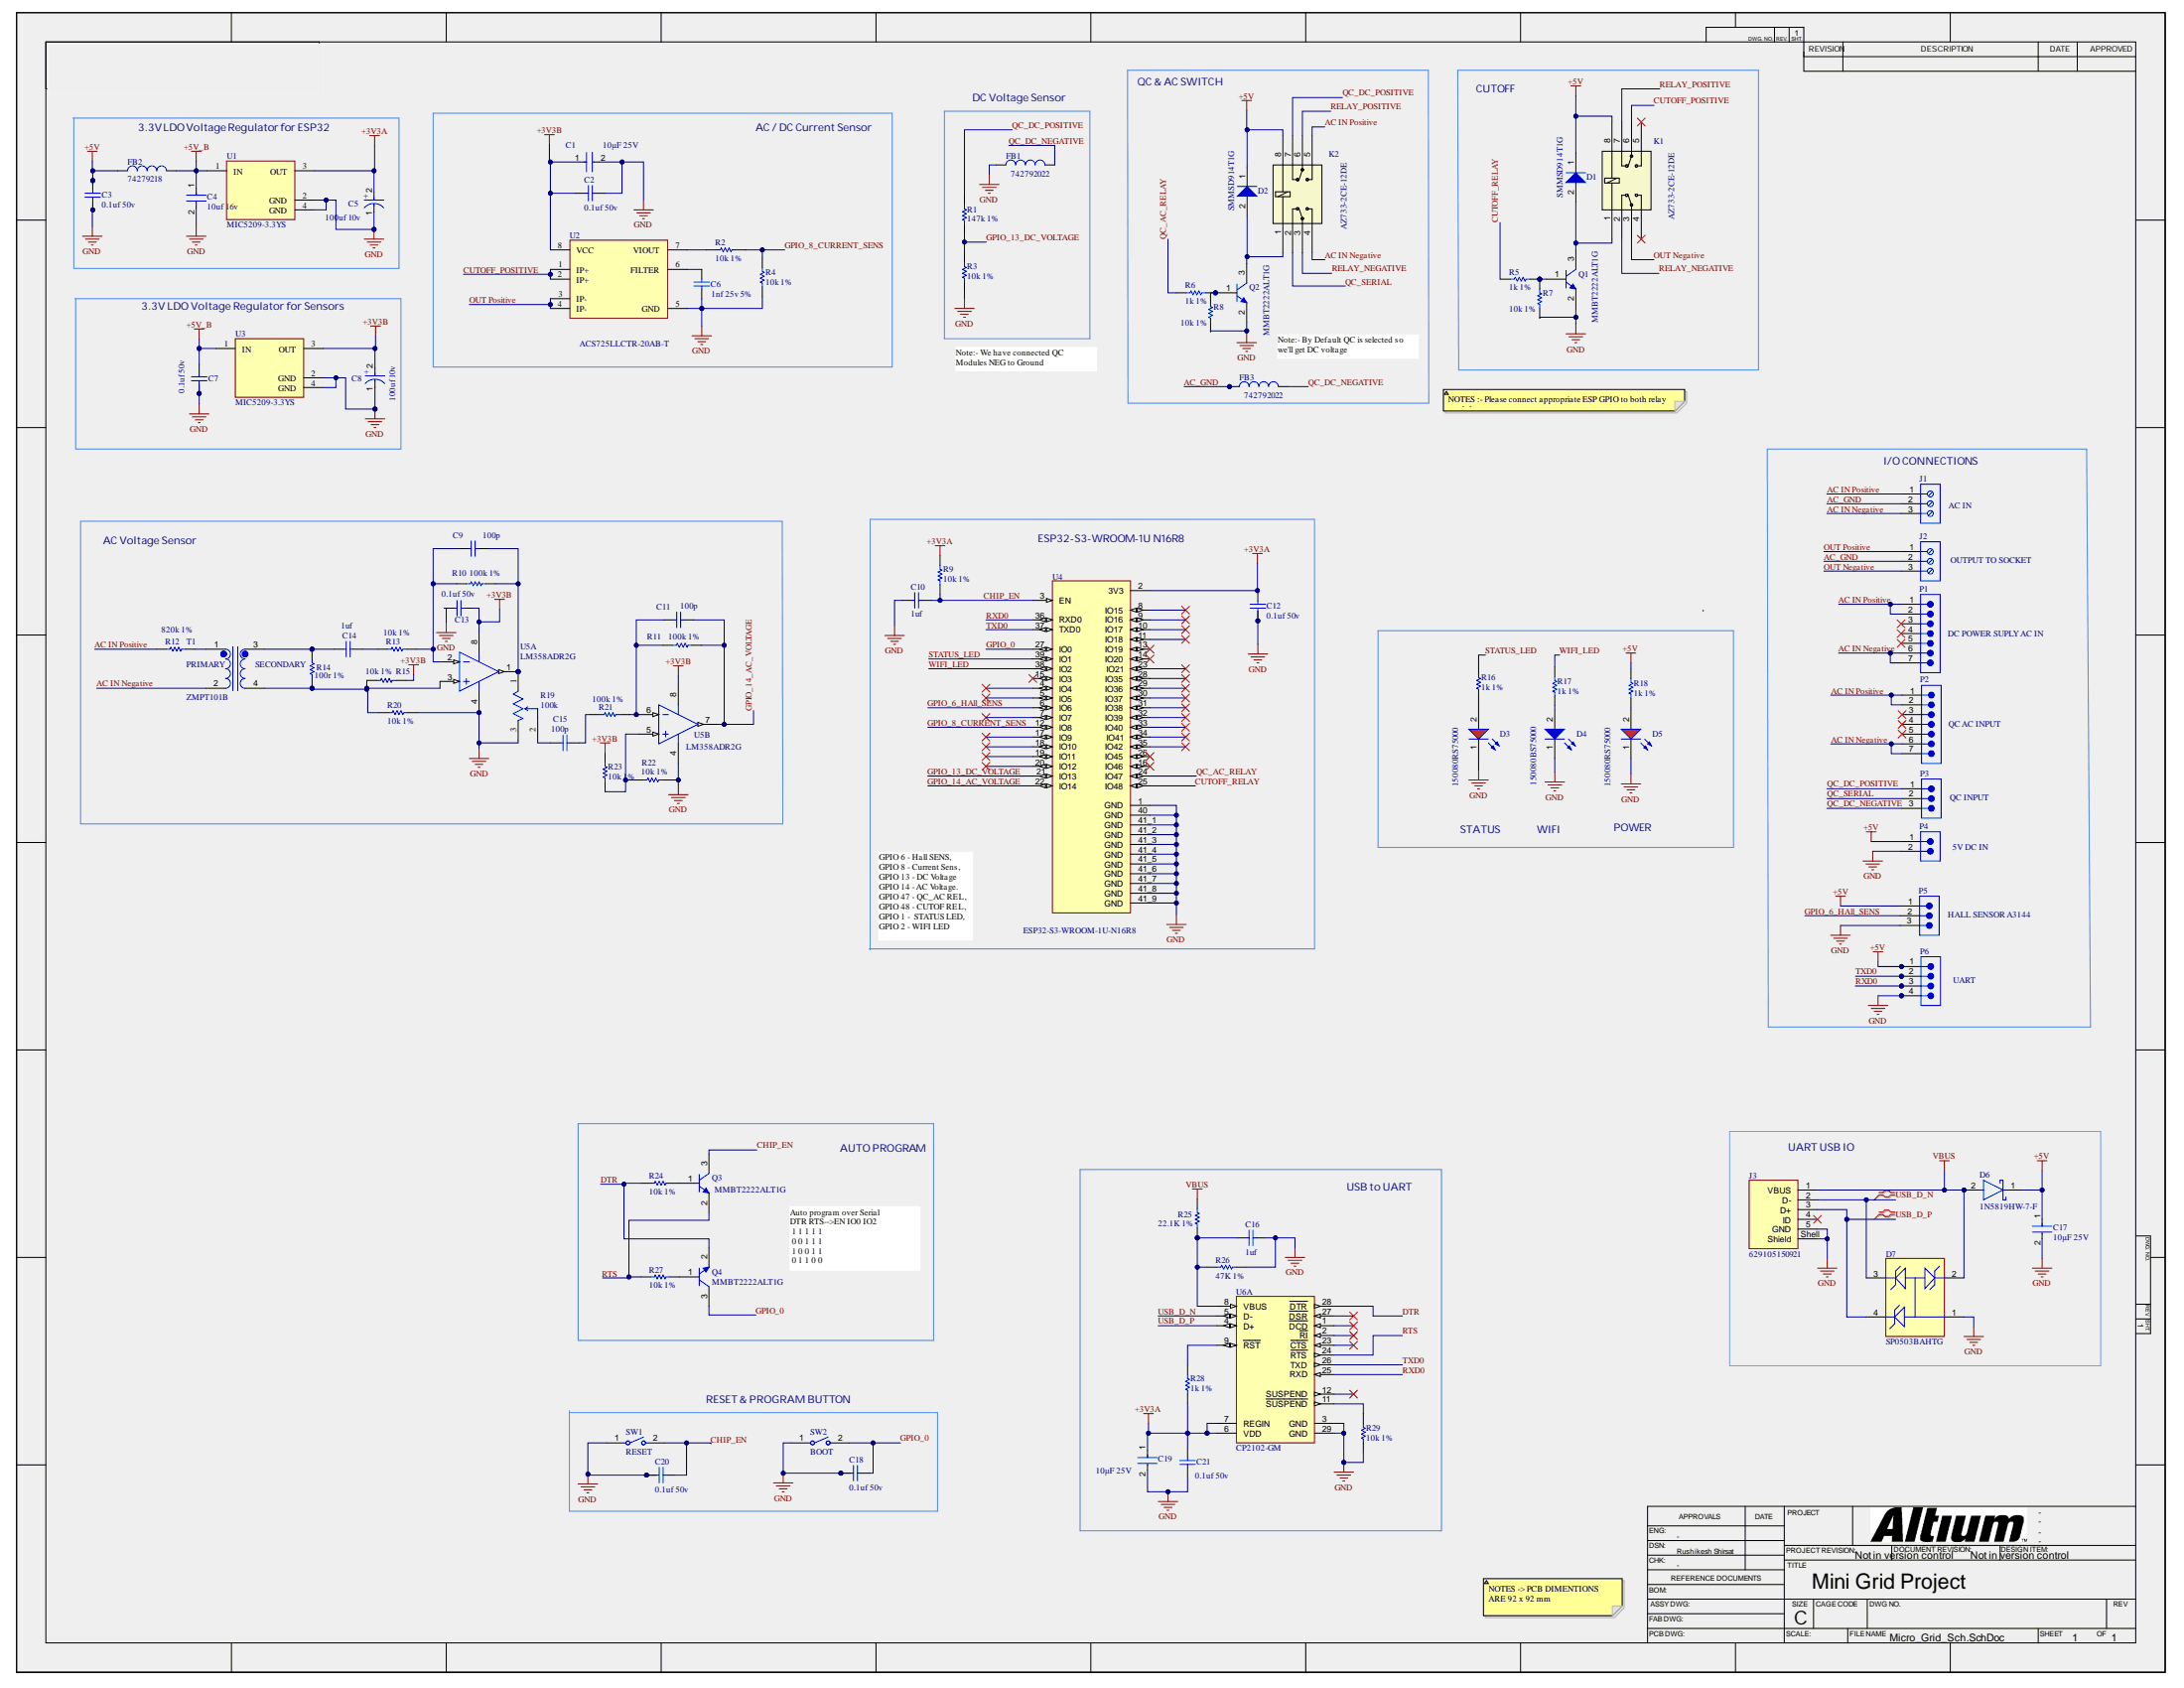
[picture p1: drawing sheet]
# Altium project Micro_Grid.PrjPcb
1 sheet, 84 parts. Net scope: global (net labels, ports and power ports of the same name join across sheets).
Board file: Mini_Gird_Pcb.PcbDoc

## Sheet Micro_Grid_Sch.SchDoc: Mini Grid Project
size 558 x 431 mm; Date: Nov 2024; ApprovedBy: -; CheckedBy: -; Author: Rushikesh R. Shirsat; DrawnBy: Rushikesh Shirsat; Engineer: Rushikesh Shirsat; Organization: -; Address1: Chicago, IL, USA; Address2: -; Address3: -; Address4: -; DocumentNumber: -; Revision: 1.0; SheetNumber: 1; SheetTotal: 1

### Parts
C1  10μF 25V  [FP-C2012-125-0_2-IPC_B]
C2  0.1uf 50v  [CAPC2013X140X50LL20T25]
C3  0.1uf 50v  [CAPC2013X140X50LL20T25]
C4  10uf 16v  [FP-GRM21B-0_1-IPC_C]
C5  100uf 10v  [FP-SC-MFG]
C6  1nf 25v 5%  [CAPC2013X145X50NL20T20]
C7  0.1uf 50v  [CAPC2013X140X50LL20T25]
C8  100uf 10v  [FP-SC-MFG]
C9  100p  [CAPC2013X140X50NL20T25]
C10  1uf  [CAPC2013X140X50LL20T25]
C11  100p  [CAPC2013X140X50NL20T25]
C12  0.1uf 50v  [CAPC2013X140X50LL20T25]
C13  0.1uf 50v  [CAPC2013X140X50LL20T25]
C14  1uf  [CAPC2013X140X50LL20T25]
C15  100p  [CAPC2013X140X50NL20T25]
C16  1uf  [CAPC2013X140X50LL20T25]
C17  10μF 25V  [FP-C2012-125-0_2-IPC_B]
C18  0.1uf 50v  [CAPC2013X140X50LL20T25]
C19  10μF 25V  [FP-C2012-125-0_2-IPC_B]
C20  0.1uf 50v  [CAPC2013X140X50LL20T25]
C21  0.1uf 50v  [CAPC2013X140X50LL20T25]
D1  SMMSD914T1G  [ONSC-SOD-123-2-425-04_V]
D2  SMMSD914T1G  [ONSC-SOD-123-2-425-04_V]
D3  150080RS75000  [WL-SMCW_0805_150080xx75000]
D4  150080BS75000  [WL-SMCW_0805_150080xx75000]
D5  150080RS75000  [WL-SMCW_0805_150080xx75000]
D6  1N5819HW-7-F  [FP-SOD123-IPC_A]
D7  SP0503BAHTG  [LFUS-SOT143-4_V]
FB1  742792022  [WE-CBF_0805_L2W1.2H0.9_HC]
FB2  74279218  [WE-CBF_1206_L3.2W1.6H1.1_HC]
FB3  742792022  [WE-CBF_0805_L2W1.2H0.9_HC]
J1  AC IN  [691214110003]
J2  OUTPUT TO SOCKET  [691214110003]
J3  629105150921  [629105150921]
K1  AZ733-2CE-12DE  [AZ733-2C_AMZ]
K2  AZ733-2CE-12DE  [AZ733-2C_AMZ]
P1  DC POWER SUPLY AC IN  [61300711121]
P2  QC AC INPUT  [61300711121]
P3  QC INPUT  [61300311121]
P4  5V DC IN  [61300211121]
P5  HALL SENSOR A3144  [61300311121]
P6  UART  [61300411121]
Q1  MMBT2222ALT1G  [ONSC-SOT-23-3-318-08_V]
Q2  MMBT2222ALT1G  [ONSC-SOT-23-3-318-08_V]
Q3  MMBT2222ALT1G  [ONSC-SOT-23-3-318-08_V]
Q4  MMBT2222ALT1G  [ONSC-SOT-23-3-318-08_V]
R1  147k 1%  [RESC2013X70X40LL20T20]
R2  10k 1%  [RESC2013X50X30NL20T20]
R3  10k 1%  [RESC2013X60X40NL15T20]
R4  10k 1%  [RESC2013X50X30NL20T20]
R5  1k 1%  [RESC2013X60X35ML10T20]
R6  1k 1%  [RESC2013X60X35ML10T20]
R7  10k 1%  [RESC2013X60X40NL15T20]
R8  10k 1%  [RESC2013X60X40NL15T20]
R9  10k 1%  [RESC2013X60X40NL15T20]
R10  100k 1%  [RESC2013X60X30NL20T20]
R11  100k 1%  [RESC2013X60X30NL20T20]
R12  820k 1%  [RESC2013X70X40ML20T20]
R13  10k 1%  [RESC2013X60X40NL15T20]
R14  100r 1%  [RESC2013X50X30LL20T20]
R15  10k 1%  [RESC2013X60X40NL15T20]
R16  1k 1%  [RESC2013X60X35ML10T20]
R17  1k 1%  [RESC2013X60X35ML10T20]
R18  1k 1%  [RESC2013X60X35ML10T20]
R19  100k  [FP-TS53YL-MFG]
R20  10k 1%  [RESC2013X60X40NL15T20]
R21  100k 1%  [RESC2013X60X30NL20T20]
R22  10k 1%  [RESC2013X60X40NL15T20]
R23  10k 1%  [RESC2013X60X40NL15T20]
R24  10k 1%  [RESC2013X60X40NL15T20]
R25  22.1K 1%  [RESC2013X70X40NL20T20]
R26  47K 1%  [RESC2013X60X35NL10T20]
R27  10k 1%  [RESC2013X60X40NL15T20]
R28  1k 1%  [RESC2013X60X35ML10T20]
R29  10k 1%  [RESC2013X60X35NL10T20]
SW1  RESET  [TECO-FSMSM-2_V]
SW2  BOOT  [TECO-FSMSM-2_V]
T1  ZMPT101B  [XFMR_ZMPT101B]
U1  MIC5209-3.3YS  [FP-SOT223-3LD-PL-1-IPC_A]
U2  ACS725LLCTR-20AB-T  [FP-LCN-8-IPC_B]
U3  MIC5209-3.3YS  [FP-SOT223-3LD-PL-1-IPC_A]
U4  ESP32-S3-WROOM-1U-N16R8  [XCVR_ESP32-S3-WROOM-1U-N16R8]
U5  LM358ADR2G  [ONSC-SOIC-8-751-07_V]  (parts A,B of 2)
U6  CP2102-GM  [SLAB-QFN-28-3125x3125TP_N]  (part A of 2)

### Blocks framed on the sheet
QC & AC SWITCH: D2 FB3 K2 Q2 R6 R8
CUTOFF: D1 K1 Q1 R5 R7
3.3V LDO Voltage Regulator for ESP32: C3-C5 FB2 U1
AC / DC Current Sensor: C1 C2 C6 R2 R4 U2
DC Voltage Sensor: FB1 R1 R3
3.3V LDO Voltage Regulator for Sensors: C7 C8 U3
I/O CONNECTIONS: J1 J2 P1-P6
ESP32-S3-WROOM-1U N16R8: C10 C12 R9 U4
AC Voltage Sensor: C9 C11 C13-C15 R10-R15 R19-R23 T1 U5
AUTO PROGRAM: Q3 Q4 R24 R27
UART USB IO: C17 D6 D7 J3
USB to UART: C16 C19 C21 R25 R26 R28 R29 U6
RESET & PROGRAM BUTTON: C18 C20 SW1 SW2

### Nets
+3V3A: C5.2(A) C12.2 C19.1 C21.2 R9.1 R28.2 U1.3(OUT) U4.2(3V3) U6.6(VDD) U6.7(REGIN)
+3V3B: C1.1 C2.2 C8.2(A) C13.1 R15.2 R23.2 U2.8(VCC) U3.3(OUT) U5.8(VCC)
+5V: C3.2 C17.1 D1.1(K) D2.1(K) D6.1(C) FB2.1 K1.8 K2.8 P4.1 P5.1 P6.1 R18.1
+5V_B: C4.1 C7.2 FB2.2 U1.1(IN) U3.1(IN)
GND: C1.2 C2.1 C3.1 C4.2 C5.1(C) C6.2 C7.1 C8.1(C) C10.1 C12.1 C13.2 C16.2 C17.2 C18.2 C19.2 C20.2 C21.1 D3.1(K) D4.1(K) D5.1(K) D7.1 FB1.1 J3.5(GND) J3.Shell(Shield) P4.2 P5.3 P6.4 Q1.2(E) Q2.2(E) R3.2 R4.1 R7.1 R8.1 R19.3(c) R20.2 R22.2 R26.2 R29.1 SW1.1 SW2.1 U1.2(GND) U1.4(GND) U2.5(GND) U3.2(GND) U3.4(GND) U4.1(GND) U4.40(GND) U4.41_1(GND) U4.41_2(GND) U4.41_3(GND) U4.41_4(GND) U4.41_5(GND) U4.41_6(GND) U4.41_7(GND) U4.41_8(GND) U4.41_9(GND) U5.4(VEE/GND) U6.3(GND) U6.29(GND)
VBUS: D6.2(A) D7.2 J3.1(VBUS) R25.2
AC IN Negative: J1.3 K2.4 P1.6 P1.7 P2.6 P2.7 T1.2
AC IN Positive: J1.1 K2.5 P1.1 P1.2 P2.1 P2.2 R12.1
AC_GND: FB3.1 J1.2 J2.2
CHIP_EN: C10.2 C20.1 Q3.3(C) R9.2 SW1.2 U4.3(EN)
CUTOFF_POSITIVE: K1.6 U2.1(IP+) U2.2(IP+)
CUTOFF_RELAY: R5.1 U4.25(IO48)
DTR: Q4.2(E) R24.2 U6.28(~{DTR})
GPIO_0: C18.1 Q4.3(C) SW2.2 U4.27(IO0)
GPIO_6_HAll_SENS: P5.2 U4.6(IO6)
GPIO_8_CURRENT_SENS: R2.2 R4.2 U4.12(IO8)
GPIO_13_DC_VOLTAGE: R1.2 R3.1 U4.21(IO13)
GPIO_14_AC_VOLTAGE: C11.2 R11.2 U4.22(IO14) U5.7(OUTB)
OUT Negative: J2.3 K1.3
OUT Positive: J2.1 U2.3(IP-) U2.4(IP-)
QC_AC_RELAY: R6.1 U4.24(IO47)
QC_DC_NEGATIVE: FB1.2 FB3.2 P3.3
QC_DC_POSITIVE: K2.7 P3.1 R1.1
QC_SERIAL: K2.2 P3.2
RELAY_NEGATIVE: K1.2 K2.3
RELAY_POSITIVE: K1.7 K2.6
RTS: Q3.2(E) R27.2 U6.24(~{RTS})
RXD0: P6.3 U4.36(RXD0) U6.25(RXD)
STATUS_LED: R16.1 U4.39(IO1)
TXD0: P6.2 U4.37(TXD0) U6.26(TXD)
USB_D_N: D7.3 J3.2(D-) U6.5(D-)
USB_D_P: D7.4 J3.3(D+) U6.4(D+)
WIFI_LED: R17.1 U4.38(IO2)
NetC6_1: C6.1 U2.6(FILTER)
NetC9_1: C9.1 R10.1 R13.2 U5.2(INA-)
NetC9_2: C9.2 R10.2 R19.1(a) U5.1(OUTA)
NetC11_1: C11.1 R11.1 R21.2 U5.6(INB-)
NetC14_1: C14.1 R14.2 T1.3
NetC14_2: C14.2 R13.1
NetC15_1: C15.1 R19.2(b)
NetC15_2: C15.2 R21.1
NetC16_1: C16.1 R25.1 R26.1 U6.8(VBUS)
NetD1_2: D1.2(A) K1.1 Q1.3(C)
NetD2_2: D2.2(A) K2.1 Q2.3(C)
NetD3_2: D3.2(A) R16.2
NetD4_2: D4.2(A) R17.2
NetD5_2: D5.2(A) R18.2
NetQ1_1: Q1.1(B) R5.2 R7.2
NetQ2_1: Q2.1(B) R6.2 R8.2
NetQ3_1: Q3.1(B) R24.1
NetQ4_1: Q4.1(B) R27.1
NetR2_1: R2.1 U2.7(VIOUT)
NetR12_2: R12.2 T1.1
NetR14_1: R14.1 R15.1 R20.1 T1.4 U5.3(INA+)
NetR22_1: R22.1 R23.1 U5.5(INB+)
NetR28_1: R28.1 U6.9(~{RST})
NetR29_2: R29.2 U6.11(~{SUSPEND})

Not connected (* = marked no-connect by the designer): J3 4(ID)*; K1 4* 5*; P1 3* 4* 5*; P2 3* 4* 5*; U4 4(IO4)* 5(IO5)* 7(IO7)* 8(IO15)* 9(IO16)* 10(IO17)* 11(IO18)* 13(IO19)* 14(IO20)* 15(IO3)* 16(IO46)* 17(IO9)* 18(IO10)* 19(IO11)* 20(IO12)* 23(IO21)* 26(IO45)* 28(IO35)* 29(IO36)* 30(IO37)* 31(IO38)* 32(IO39)* 33(IO40)* 34(IO41)* 35(IO42)*; U6 1(~{DCD})* 2(~{RI})* 12(SUSPEND)* 23(~{CTS})* 27(~{DSR})*

### Layout directives
differential pair: USB_D_N, USB_D_P

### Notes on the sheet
- Note:- We have connected QC Modules NEG to Ground
- Note:- By Default QC is selected so we'll get DC voltage
- NOTES :- Please connect appropriate ESP GPIO to both relay modules
- STATUS
- WIFI
- POWER
- GPIO 6 - Hall SENS, GPIO 8 - Current Sens, GPIO 13 - DC Voltage
  GPIO 14 - AC Voltage.    GPIO 47 - QC_AC REL, GPIO 48 - CUTOF REL, GPIO 1 -  STATUS LED, GPIO 2 - WIFI LED
- Auto program over Serial
  DTR RTS-->EN IO0 IO2
  1 1 1 1 1
  0 0 1 1 1
  1 0 0 1 1
  0 1 1 0 0
- NOTES -> PCB DIMENTIONS ARE 92 x 92 mm
